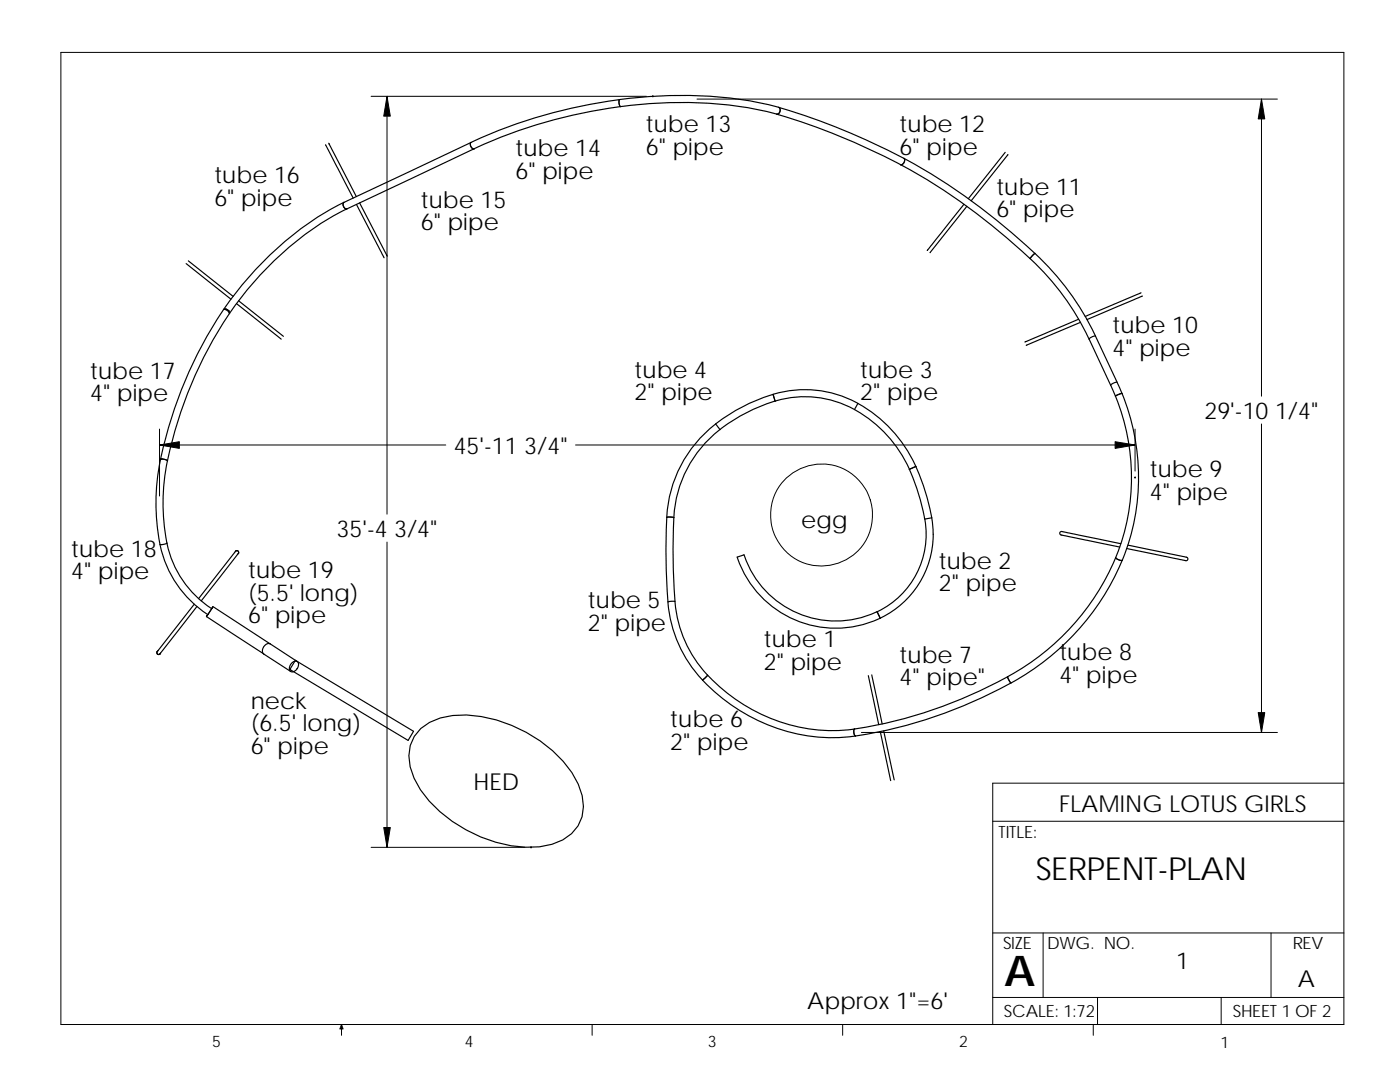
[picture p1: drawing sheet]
<svg xmlns="http://www.w3.org/2000/svg" width="279mm" height="216mm" viewBox="0 0 279 216" stroke-linecap="round" stroke-linejoin="round" font-family="sans-serif">
<g fill="none" stroke="#000" stroke-width=".2">
<path d="M12.1 10.5h256.1v193.9h-256.1zM74.1 19.2h54.9M77.2 19.2v83.4M130.2 19.2h.2M130.2 19.2l.2 .1M130.3 19.2v.1M130.3 19.2l-.1 .1M139.1 19.8h115.8M251.8 19.8v59.3M31.8 85.6v13.4M31.8 88.8h57.2M114.9 88.8h111.6"/>
<path d="M226.5 95.3h.1M226.5 95.2l.1 .2M226.5 95.2v.2M226.5 85.6v8.4M226.6 95.2l-.2 .2M251.8 84.6v61.6M77.2 108.2v60.9M171.9 146.2h83M268.2 156.3h-70.1v48.1M74.1 169.1h30.6M105.9 169.1h.2M105.9 169l.2 .2"/>
<path d="M106 169v.2M106 169l-.1 .2M198.1 163.9h70.1M198.1 186.2h70.1M198.1 199h70.1M208.2 186.2v12.8M219 199v5.4M243.7 199v5.4M253.7 186.2v12.8M68.2 204.4l.3 .9h-.7zM68.2 204.4v2.2M118.2 204.4v2.2"/>
<path d="M168.2 204.4v2.2M218.2 204.4v2.2"/>
<circle cx="164" cy="102.8" r="10.2"/>
</g>
<g fill="none" stroke="#000" stroke-width=".23">
<path d="M123.7 19.9h-.1a1.4 1.4 0 0 0 .2 1.4M123.7 19.9l-.2 .7 .3 .7M123.7 19.9a83 83 0 0 1 31.7 1.5M123.7 19.9a101 101 0 0 0-29.7 8.5M65 28.9l5.5 10.6M65.6 28.6l5.5 10.6M94 28.4l-.1 .3v.5l.4 .4 .3 .1M94 28.4a.78 .78 0 0 0 .1 1l.3 .3h.2M94 28.4l-25.4 12M94.6 29.7l-25.4 12M123.8 21.3a99.8 99.8 0 0 0-29.2 8.4M123.8 21.3a81.7 81.7 0 0 1 31.2 1.5"/>
<path d="M155 22.8a134.3 134.3 0 0 1 24.7 10.1M155.4 21.4a.81 .81 0 0 1-.2 1.4h-.2M155.4 21.4a.74 .74 0 0 1 .3 .8 .74 .74 0 0 1-.7 .6M155.4 21.4a137.4 137.4 0 0 1 25 10.2M179.7 32.9a123.1 123.1 0 0 1 25.9 18.7M180.4 31.6a.85 .85 0 0 1-.7 1.3M180.4 31.6a.83 .83 0 0 1-.6 1.3h-.1M180.4 31.6a125.9 125.9 0 0 1 26.1 19M200.6 30.4l-7.3 9.2M201.1 30.8l-7.3 9.3M37.1 52.6l9 7.1M37.6 52l8.9 7.1"/>
<path d="M68.6 40.4a.79 .79 0 0 0-.1 .8 .79 .79 0 0 0 .7 .5M68.6 40.4a.81 .81 0 0 0 .6 1.3M68.6 40.4a65 65 0 0 0-24 21.4M69.2 41.7a63.2 63.2 0 0 0-23.4 20.9M71.1 40.8l5.5 10.6M71.8 40.5l5.5 10.6M192.4 40.8l-7.3 9.2M193 41.2l-7.4 9.2M205.6 51.6a52.3 52.3 0 0 1 11.8 16.1M206.5 50.6l-.9 1M206.5 50.6a53.6 53.6 0 0 1 12.1 16.5M227.7 58.4l-11.1 4.7"/>
<path d="M228 59.1l-11.1 4.7M44.6 61.8l.1-.1a1.22 1.22 0 0 1 1.1 .8v.1M44.6 61.8l.4-.2a.59 .59 0 0 1 .7 .7l.1 .3M44.6 61.8a84.8 84.8 0 0 0-12.6 29.9M45 61.6l.7 .5M45.8 62.6a83.2 83.2 0 0 0-12.4 29.3M47.2 60.6l8.9 7.1M47.6 60l9 7.1M154.3 78.7l.4 1.4M154.3 78.7a21.7 21.7 0 0 1 16.9 1.8l-.7 1.2M154.3 78.7a35.5 35.5 0 0 0-11.5 5.9M215.3 63.7l-10.8 4.5"/>
<path d="M215.6 64.3l-10.8 4.6M217.4 67.7l4.3 9.2M218.6 67.1l-.6 .1-.6 .5M218.6 67.1l5.3 11.4M221.7 76.9l.9 2.1M222.6 79a42.5 42.5 0 0 1 .1 32.3M222.9 76.3l-.8 .2-.4 .4M223.9 78.5l-1.3 .5M223.9 78.5a43.9 43.9 0 0 1 .1 33.3M32 91.7h.9l.5 .2M32 91.7l.8-.1 .6 .3M32 91.7a42.1 42.1 0 0 0-.1 16.9"/>
<path d="M33.4 91.9a41 41 0 0 0-.1 16.5M143.7 85.7l-.8-1.1a24.8 24.8 0 0 0-9.8 18.6M143.7 85.7a23.7 23.7 0 0 0-9.2 17.6M154.7 80a34.3 34.3 0 0 0-11 5.7M154.7 80.1a20.3 20.3 0 0 1 15.8 1.6M170.5 81.7a25.6 25.6 0 0 1 11 11.9M171.2 80.5a27 27 0 0 1 11.6 12.6M181.5 93.7l.2 .4a43.2 43.2 0 0 1 2.8 9.5M182.8 93.1l-1.3 .6M182.8 93l.1 .5a44.4 44.4 0 0 1 3 9.8M31.9 108.6a21.9 21.9 0 0 0 9.6 14M33.3 108.4l-.5 .2h-.9"/>
<path d="M33.3 108.4a20.5 20.5 0 0 0 8.9 13.1l-.7 1.1M47 110h.1a.35 .35 0 0 1 .4 0 .35 .35 0 0 1 .1 .4M47 110l-7.4 9.4M47.1 109.9l-.1 .1M47.6 110.4l-7.4 9.5M47.6 110.3v.1M133.1 103.2l1.4 .1M133.1 103.2l-.2 7.9 .4 9M134.5 103.3a114.8 114.8 0 0 0 .6 19.4 24.1 24.1 0 0 0 6.1 12M184.6 103.6a17.1 17.1 0 0 1-9.6 18.5M185.9 103.3l.3 3.3M185.9 103.3l-1.3 .3"/>
<path d="M186.2 106.6a18.6 18.6 0 0 1-10.5 16.8M222.7 111.3l.5 .4a.53 .53 0 0 0 .8 .1M222.7 111.3l.6 .4 .7 .1M222.7 111.3a48.4 48.4 0 0 1-21.6 23.7M223.7 108.5l-11.2-2.3a.92 .92 0 0 0-1 .1v.3l.3 .2 11.7 2.4M224 111.8a49.8 49.8 0 0 1-22.2 24.5M225.1 108.8l10.9 2.2a.84 .84 0 0 1 1 .7l-.3 .2-11.8-2.4M31.4 130v.5l.3 .1 .2-.1M31.4 130l-.1 .1M31.9 130.5v.1M38.8 120.6l-7.4 9.4M39.3 121l-7.4 9.5"/>
<path d="M41.2 123l11.4 7.5M42.2 121.5l.3-.4-1.3 1.9 .3-.4M42.5 121.1l11.4 7.4M52.6 130.5l5.4 3.5M53.9 128.5a1.31 1.31 0 0 0-1.3 .6 1.31 1.31 0 0 0 0 1.4M53.9 128.5l5.4 3.5M58.4 132.1l.4-.2 .6 .2a1.39 1.39 0 0 1-1.3 1.9l-.2-.1a1.38 1.38 0 0 1 .5-1.8zM58.9 131.8l23.6 14.1-1.1 1.8-23.6-14.1zM133.3 120.1a25.4 25.4 0 0 0 6.9 15.6M134.7 120l-1.4 .1M140.2 135.7a35.5 35.5 0 0 0 30.6 11.2M141.2 134.7l-1 1"/>
<path d="M141.2 134.7a34.1 34.1 0 0 0 29.4 10.8M173.3 134.8l2.1 9.8M174 134.7l2.1 9.8M175 122.1l.7 1.3M175 122.1a19.3 19.3 0 0 1-26.5-11.4l-1.4 .5a20.7 20.7 0 0 0 28.6 12.2M201.1 135l.7 1.3M201.1 135.1l.7 1.2M201.1 135v.1M201.1 135a92.5 92.5 0 0 1-30.5 10.5M201.8 136.3a93.2 93.2 0 0 1-31 10.6M84 145.4a12.8 12.8 0 0 1 9.1-2.7 28.2 28.2 0 0 1 21 11.5 11 11 0 0 1 2.1 8.8 8.2 8.2 0 0 1-6 5.5 21.7 21.7 0 0 1-14.3-1.5 27.6 27.6 0 0 1-12-9.4 11 11 0 0 1-2-8.8l.8-1.9zM170.6 145.5l-.2 .2v.6l.4 .6"/>
<path d="M170.6 145.5h-.1a1.15 1.15 0 0 0 .3 1.4M175.7 146l2.1 9.8M176.4 145.8l2.1 9.8"/>
</g>
<g fill="#000" stroke="#000" stroke-width=".2">
<path d="M77.2 19.2l.7 4h-1.3z" fill-rule="evenodd"/>
<path d="M251.8 19.8l.6 3.9h-1.3z" fill-rule="evenodd"/>
<path d="M31.8 88.8l4-.7v1.4z" fill-rule="evenodd"/>
<path d="M222.5 88.1l4 .7-4 .7z" fill-rule="evenodd"/>
<path d="M251.1 142.2h1.3l-.6 4z" fill-rule="evenodd"/>
<path d="M76.6 165.1h1.3l-.7 4z" fill-rule="evenodd"/>
</g>
<text font-size="8.5" x="200.4" y="196.7">A</text>
<text font-size="6.3" x="206.7" y="175.7">SERPENT-PLAN</text>
<g font-size="4.7">
<text x="128.9" y="26.3">tube 13</text>
<text x="179.5" y="26.3">tube 12</text>
<text x="102.9" y="35.6">6&quot; pipe</text>
<text x="102.9" y="31.1">tube 14</text>
<text x="128.9" y="30.8">6&quot; pipe</text>
<text x="179.5" y="30.8">6&quot; pipe</text>
<text x="42.8" y="41.1">6&quot; pipe</text>
<text x="42.8" y="36.6">tube 16</text>
<text x="84" y="41.4">tube 15</text>
<text x="198.8" y="38.8">tube 11</text>
<text x="84" y="45.9">6&quot; pipe</text>
<text x="198.8" y="43.3">6&quot; pipe</text>
<text x="222" y="71">4&quot; pipe</text>
<text x="222" y="66.5">tube 10</text>
<text x="18" y="75.6">tube 17</text>
<text x="126.6" y="75.4">tube 4</text>
<text x="171.7" y="75.4">tube 3</text>
<text x="18" y="80.1">4&quot; pipe</text>
<text x="126.6" y="79.9">2&quot; pipe</text>
<text x="171.7" y="79.9">2&quot; pipe</text>
<text x="240.4" y="83.6">29'-10 1/4&quot;</text>
<text x="90.6" y="90.6">45'-11 3/4&quot;</text>
<text x="229.5" y="95.2">tube 9</text>
<text x="229.5" y="99.8">4&quot; pipe</text>
<text x="67.2" y="107.1">35'-4 3/4&quot;</text>
<text x="159.9" y="105.4">egg</text>
<text x="14.2" y="111.1">tube 18</text>
<text x="187.3" y="113.5">tube 2</text>
<text x="14.2" y="115.6">4&quot; pipe</text>
<text x="49.5" y="119.9">(5.5' long)</text>
<text x="49.5" y="115.3">tube 19</text>
<text x="187.3" y="118">2&quot; pipe</text>
<text x="49.5" y="124.4">6&quot; pipe</text>
<text x="117.3" y="125.9">2&quot; pipe</text>
<text x="117.3" y="121.4">tube 5</text>
<text x="152.4" y="129.1">tube 1</text>
<text x="211.4" y="131.7">tube 8</text>
<text x="152.4" y="133.6">2&quot; pipe</text>
<text x="179.5" y="136.8">4&quot; pipe&quot;</text>
<text x="179.5" y="132.2">tube 7</text>
<text x="211.4" y="136.3">4&quot; pipe</text>
<text x="50" y="141.4">neck</text>
<text x="50" y="145.9">(6.5' long)</text>
<text x="133.8" y="149.6">2&quot; pipe</text>
<text x="133.8" y="145.1">tube 6</text>
<text x="50" y="150.4">6&quot; pipe</text>
<text x="94.5" y="157.6">HED</text>
<text x="211.3" y="161.9">FLAMING LOTUS GIRLS</text>
<text x="234.7" y="193.3">1</text>
<text x="259" y="197">A</text>
<text x="161.1" y="201.3">Approx 1&quot;=6'</text>
</g>
<g font-size="3.4">
<text x="199.3" y="167.3">TITLE:</text>
<text x="200.2" y="189.3">SIZE</text>
<text x="209" y="189.4">DWG. NO.</text>
<text x="258" y="189.4">REV</text>
<text x="200.3" y="202.9">SCALE: 1:72</text>
<text x="246" y="202.9">SHEET 1 OF 2</text>
</g>
<g font-size="3.2">
<text x="42.4" y="208.9">5</text>
<text x="92.8" y="208.8">4</text>
<text x="141.3" y="208.9">3</text>
<text x="191.4" y="208.9">2</text>
<text x="243.6" y="209.1">1</text>
</g>
</svg>
